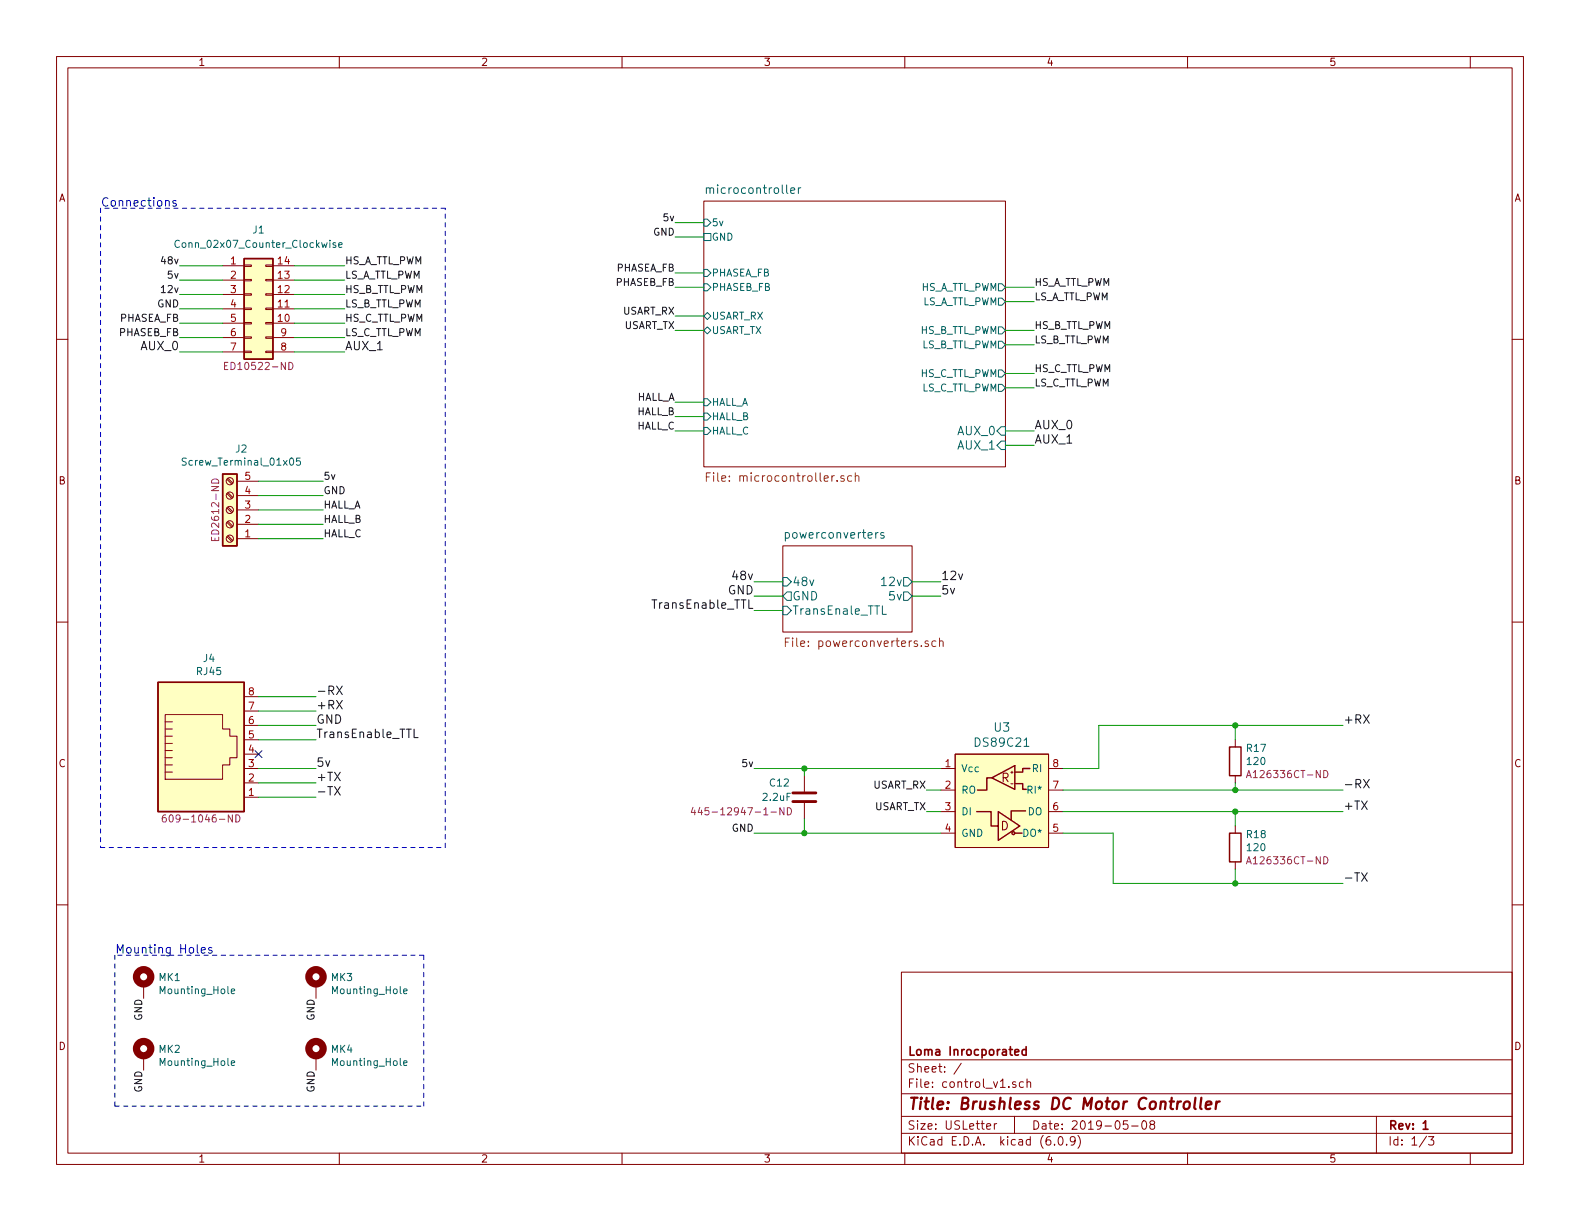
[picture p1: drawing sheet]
EESchema Schematic File Version 4
EELAYER 29 0
EELAYER END
$Descr USLetter 11000 8500
encoding utf-8
Sheet 1 3
Title "Brushless DC Motor Controller"
Date "2019-05-08"
Rev "1"
Comp "Loma Inrocporated"
Comment1 ""
Comment2 ""
Comment3 ""
Comment4 ""
$EndDescr
$Sheet
S 4900 1400 2100 1850
U 5C55A735
F0 "microcontroller" 59
F1 "microcontroller.sch" 59
F2 "GND" U L 4900 1650 49 
F3 "5v" I L 4900 1550 49 
F4 "PHASEB_FB" I L 4900 2000 49 
F5 "HS_A_TTL_PWM" O R 7000 2000 49 
F6 "HS_B_TTL_PWM" O R 7000 2300 49 
F7 "HS_C_TTL_PWM" O R 7000 2600 49 
F8 "USART_RX" B L 4900 2200 49 
F9 "PHASEA_FB" I L 4900 1900 49 
F10 "HALL_A" I L 4900 2800 49 
F11 "LS_A_TTL_PWM" O R 7000 2100 49 
F12 "LS_B_TTL_PWM" O R 7000 2400 49 
F13 "LS_C_TTL_PWM" O R 7000 2700 49 
F14 "HALL_B" I L 4900 2900 49 
F15 "HALL_C" I L 4900 3000 49 
F16 "USART_TX" B L 4900 2300 49 
F17 "AUX_1" I R 7000 3100 59 
F18 "AUX_0" I R 7000 3000 59 
$EndSheet
$Comp
L Connector_Generic:Conn_02x07_Counter_Clockwise J1
U 1 1
P 1750 2150
F 0 "J1" H 1800 2700 50  0000 C CNN
F 1 "Conn_02x07_Counter_Clockwise" H 1800 2600 50  0000 C CNN
F 2 "Connector_PinHeader_2.54mm:PinHeader_2x07_P2.54mm_Vertical" H 1750 2150 50  0001 C CNN
F 3 "~" H 1750 2150 50  0001 C CNN
F 4 "ED10522-ND" H 1800 1750 50  0000 C CNN "PN"
	1    1750 2150
	1    0    0    -1  
$EndComp
Text Label 2400 1850 0    50   ~ 0
HS_A_TTL_PWM
Wire Wire Line
	2400 1850 2050 1850
Text Label 2400 1950 0    50   ~ 0
LS_A_TTL_PWM
Wire Wire Line
	2400 1950 2050 1950
Text Label 2400 2050 0    50   ~ 0
HS_B_TTL_PWM
Wire Wire Line
	2400 2050 2050 2050
Text Label 2400 2150 0    50   ~ 0
LS_B_TTL_PWM
Wire Wire Line
	2400 2150 2050 2150
Text Label 2400 2250 0    50   ~ 0
HS_C_TTL_PWM
Wire Wire Line
	2400 2250 2050 2250
Text Label 2400 2350 0    50   ~ 0
LS_C_TTL_PWM
Wire Wire Line
	2400 2350 2050 2350
Text Label 1250 1850 2    50   ~ 0
48v
Text Label 1250 1950 2    50   ~ 0
5v
Text Label 1250 2050 2    50   ~ 0
12v
Text Label 1250 2150 2    50   ~ 0
GND
Text Label 1250 2250 2    50   ~ 0
PHASEA_FB
Text Label 1250 2350 2    50   ~ 0
PHASEB_FB
Wire Wire Line
	1250 2350 1550 2350
Wire Wire Line
	1550 2250 1250 2250
Wire Wire Line
	1250 2150 1550 2150
Wire Wire Line
	1550 2050 1250 2050
Wire Wire Line
	1250 1950 1550 1950
Wire Wire Line
	1550 1850 1250 1850
$Comp
L Connector:Screw_Terminal_01x05 J2
U 1 1
P 1600 3550
F 0 "J2" H 1520 3125 50  0000 C CNN
F 1 "Screw_Terminal_01x05" H 1520 3216 50  0000 C CNN
F 2 "TerminalBlock_Phoenix:TerminalBlock_Phoenix_MKDS-1,5-5-5.08_1x05_P5.08mm_Horizontal" H 1600 3550 50  0001 C CNN
F 3 "~" H 1600 3550 50  0001 C CNN
F 4 "ED2612-ND" V 1700 3550 50  0000 C CNN "PN"
	1    1600 3550
	-1   0    0    1   
$EndComp
Wire Wire Line
	2200 4850 1800 4850
Wire Wire Line
	2200 4950 1800 4950
Text Label 2200 5050 0    59   ~ 0
GND
Text Label 2200 5350 0    59   ~ 0
5v
Wire Wire Line
	2200 5350 1800 5350
NoConn ~ 1800 5250
Text Label 6450 5500 2    50   ~ 0
USART_RX
Text Label 6450 5650 2    50   ~ 0
USART_TX
Text Label 2250 3450 0    50   ~ 0
GND
Text Label 2250 3350 0    50   ~ 0
5v
Wire Wire Line
	2250 3350 1800 3350
Wire Wire Line
	1800 3450 2250 3450
Text Label 2250 3550 0    50   ~ 0
HALL_A
Text Label 2250 3650 0    50   ~ 0
HALL_B
Text Label 2250 3750 0    50   ~ 0
HALL_C
Wire Wire Line
	2250 3550 1800 3550
Wire Wire Line
	1800 3650 2250 3650
Wire Wire Line
	2250 3750 1800 3750
Wire Notes Line
	700  1450 700  5900
Wire Notes Line
	700  5900 3100 5900
Wire Notes Line
	3100 5900 3100 1450
Wire Notes Line
	3100 1450 700  1450
Text Notes 700  1450 0    59   ~ 0
Connections
$Comp
L Mechanical:MountingHole_Pad MK1
U 1 1
P 1000 6850
F 0 "MK1" H 1100 6896 50  0000 L CNN
F 1 "Mounting_Hole" H 1100 6805 50  0000 L CNN
F 2 "MountingHole:MountingHole_5.3mm_M5_DIN965_Pad" H 1000 6850 50  0001 C CNN
F 3 "" H 1000 6850 50  0001 C CNN
	1    1000 6850
	1    0    0    -1  
$EndComp
$Comp
L Mechanical:MountingHole_Pad MK3
U 1 1
P 2200 6850
F 0 "MK3" H 2300 6896 50  0000 L CNN
F 1 "Mounting_Hole" H 2300 6805 50  0000 L CNN
F 2 "MountingHole:MountingHole_5.3mm_M5_DIN965_Pad" H 2200 6850 50  0001 C CNN
F 3 "" H 2200 6850 50  0001 C CNN
	1    2200 6850
	1    0    0    -1  
$EndComp
$Comp
L Mechanical:MountingHole_Pad MK2
U 1 1
P 1000 7350
F 0 "MK2" H 1100 7396 50  0000 L CNN
F 1 "Mounting_Hole" H 1100 7305 50  0000 L CNN
F 2 "MountingHole:MountingHole_5.3mm_M5_DIN965_Pad" H 1000 7350 50  0001 C CNN
F 3 "" H 1000 7350 50  0001 C CNN
	1    1000 7350
	1    0    0    -1  
$EndComp
$Comp
L Mechanical:MountingHole_Pad MK4
U 1 1
P 2200 7350
F 0 "MK4" H 2300 7396 50  0000 L CNN
F 1 "Mounting_Hole" H 2300 7305 50  0000 L CNN
F 2 "MountingHole:MountingHole_5.3mm_M5_DIN965_Pad" H 2200 7350 50  0001 C CNN
F 3 "" H 2200 7350 50  0001 C CNN
	1    2200 7350
	1    0    0    -1  
$EndComp
Wire Notes Line
	800  6650 800  7700
Wire Notes Line
	800  7700 2950 7700
Wire Notes Line
	2950 7700 2950 6650
Wire Notes Line
	2950 6650 800  6650
Text Notes 800  6650 0    59   ~ 0
Mounting Holes
Text Label 4700 2800 2    50   ~ 0
HALL_A
Text Label 4700 2900 2    49   ~ 0
HALL_B
Text Label 4700 3000 2    49   ~ 0
HALL_C
Wire Wire Line
	4700 2800 4900 2800
Wire Wire Line
	4900 2900 4700 2900
Wire Wire Line
	4700 3000 4900 3000
Text Label 4700 2200 2    49   ~ 0
USART_RX
Text Label 4700 2300 2    49   ~ 0
USART_TX
Wire Wire Line
	4700 2300 4900 2300
Wire Wire Line
	4900 2200 4700 2200
Text Label 4700 2000 2    49   ~ 0
PHASEB_FB
Text Label 4700 1900 2    49   ~ 0
PHASEA_FB
Wire Wire Line
	4700 1900 4900 1900
Wire Wire Line
	4900 2000 4700 2000
Text Label 4700 1550 2    49   ~ 0
5v
Text Label 4700 1650 2    49   ~ 0
GND
Wire Wire Line
	4700 1550 4900 1550
Wire Wire Line
	4900 1650 4700 1650
Text Label 7200 2000 0    49   ~ 0
HS_A_TTL_PWM
Text Label 7200 2100 0    49   ~ 0
LS_A_TTL_PWM
Text Label 7200 2300 0    49   ~ 0
HS_B_TTL_PWM
Text Label 7200 2400 0    49   ~ 0
LS_B_TTL_PWM
Wire Wire Line
	7200 2400 7000 2400
Wire Wire Line
	7000 2300 7200 2300
Wire Wire Line
	7200 2100 7000 2100
Wire Wire Line
	7000 2000 7200 2000
Text Label 7200 2600 0    49   ~ 0
HS_C_TTL_PWM
Wire Wire Line
	7200 2600 7000 2600
Text Label 7200 2700 0    49   ~ 0
LS_C_TTL_PWM
Wire Wire Line
	7200 2700 7000 2700
$Sheet
S 5450 3800 900  600 
U 5C56238F
F0 "powerconverters" 59
F1 "powerconverters.sch" 59
F2 "48v" I L 5450 4050 59 
F3 "GND" O L 5450 4150 59 
F4 "12v" O R 6350 4050 59 
F5 "5v" O R 6350 4150 59 
F6 "TransEnale_TTL" I L 5450 4250 59 
$EndSheet
Text Label 5250 4050 2    59   ~ 0
48v
Text Label 5250 4150 2    59   ~ 0
GND
Text Label 6550 4050 0    59   ~ 0
12v
Text Label 6550 4150 0    59   ~ 0
5v
Wire Wire Line
	5250 4050 5450 4050
Wire Wire Line
	5450 4150 5250 4150
Wire Wire Line
	6350 4150 6550 4150
Wire Wire Line
	6350 4050 6550 4050
Text Label 2400 2450 0    59   ~ 0
AUX_1
Wire Wire Line
	2050 2450 2400 2450
Text Label 7200 3100 0    59   ~ 0
AUX_1
Text Label 1250 2450 2    59   ~ 0
AUX_0
Wire Wire Line
	1250 2450 1550 2450
Wire Wire Line
	7200 3100 7000 3100
Text Label 7200 3000 0    59   ~ 0
AUX_0
Wire Wire Line
	7200 3000 7000 3000
Text Label 5250 4250 2    59   ~ 0
TransEnable_TTL
Wire Wire Line
	5250 4250 5450 4250
Text Label 2200 5150 0    59   ~ 0
TransEnable_TTL
Wire Wire Line
	2200 5150 1800 5150
Wire Wire Line
	2200 5050 1800 5050
Text Label 2200 6950 3    50   ~ 0
GND
Text Label 1000 6950 3    50   ~ 0
GND
Text Label 1000 7450 3    50   ~ 0
GND
Text Label 2200 7450 3    50   ~ 0
GND
$Comp
L Interface_RS485:DS89C21 U3
U 1 1
P 6950 5450
F 0 "U3" H 6975 5836 59  0000 C CNN
F 1 "DS89C21" H 6975 5731 59  0000 C CNN
F 2 "Package_SO:SOIC-8_3.9x4.9mm_P1.27mm" H 6850 5700 59  0001 C CNN
F 3 "http://www.ti.com/lit/ds/symlink/ds89c21.pdf" H 6950 5800 59  0001 C CNN
	1    6950 5450
	1    0    0    -1  
$EndComp
Wire Wire Line
	6450 5650 6550 5650
Wire Wire Line
	6450 5500 6550 5500
Text Label 5250 5350 2    50   ~ 0
5v
Text Label 5250 5800 2    50   ~ 0
GND
Text Label 9350 5050 0    59   ~ 0
+RX
Text Label 9350 5500 0    59   ~ 0
-RX
Text Label 9350 5650 0    59   ~ 0
+TX
Text Label 9350 6150 0    59   ~ 0
-TX
Text Label 2200 4950 0    59   ~ 0
+RX
Text Label 2200 4850 0    59   ~ 0
-RX
Text Label 2200 5450 0    59   ~ 0
+TX
Text Label 2200 5550 0    59   ~ 0
-TX
$Comp
L Connector:RJ45 J4
U 1 1
P 1400 5250
F 0 "J4" H 1455 5917 50  0000 C CNN
F 1 "RJ45" H 1455 5826 50  0000 C CNN
F 2 "Connector_RJ:RJ45_Amphenol_54602-x08_Horizontal" V 1400 5275 50  0001 C CNN
F 3 "~" V 1400 5275 50  0001 C CNN
F 4 "609-1046-ND" H 1400 4800 50  0000 C CNN "PN"
	1    1400 5250
	1    0    0    -1  
$EndComp
Wire Wire Line
	1800 5450 2200 5450
Wire Wire Line
	2200 5550 1800 5550
$Comp
L Device:R R17
U 1 1
P 8600 5300
F 0 "R17" H 8670 5391 50  0000 L CNN
F 1 "120" H 8670 5300 50  0000 L CNN
F 2 "Resistor_SMD:R_0805_2012Metric_Pad1.33x1.40mm_HandSolder" V 8530 5300 50  0001 C CNN
F 3 "~" H 8600 5300 50  0001 C CNN
F 4 "A126336CT-ND" H 8670 5209 50  0000 L CNN "PN"
	1    8600 5300
	1    0    0    -1  
$EndComp
Wire Wire Line
	8600 5450 8600 5500
Connection ~ 8600 5500
Wire Wire Line
	8600 5500 9350 5500
Wire Wire Line
	9350 5050 8600 5050
Wire Wire Line
	8600 5050 8600 5150
Connection ~ 8600 5050
$Comp
L Device:R R18
U 1 1
P 8600 5900
F 0 "R18" H 8670 5991 50  0000 L CNN
F 1 "120" H 8670 5900 50  0000 L CNN
F 2 "Resistor_SMD:R_0805_2012Metric_Pad1.33x1.40mm_HandSolder" V 8530 5900 50  0001 C CNN
F 3 "~" H 8600 5900 50  0001 C CNN
F 4 "A126336CT-ND" H 8670 5809 50  0000 L CNN "PN"
	1    8600 5900
	1    0    0    -1  
$EndComp
Wire Wire Line
	9350 6150 8600 6150
Wire Wire Line
	8600 6150 8600 6050
Connection ~ 8600 6150
$Comp
L Device:C C12
U 1 1
P 5600 5550
F 0 "C12" H 5350 5650 50  0000 L CNN
F 1 "2.2uF" H 5300 5550 50  0000 L CNN
F 2 "Capacitor_SMD:C_1206_3216Metric_Pad1.42x1.75mm_HandSolder" H 5638 5400 50  0001 C CNN
F 3 "~" H 5600 5550 50  0001 C CNN
F 4 "445-12947-1-ND" H 4800 5450 50  0000 L CNN "PN"
	1    5600 5550
	1    0    0    -1  
$EndComp
Wire Wire Line
	5250 5350 5600 5350
Wire Wire Line
	5250 5800 5600 5800
Wire Wire Line
	5600 5700 5600 5800
Connection ~ 5600 5800
Wire Wire Line
	5600 5800 6550 5800
Wire Wire Line
	5600 5400 5600 5350
Connection ~ 5600 5350
Wire Wire Line
	5600 5350 6550 5350
Wire Wire Line
	7400 5350 7650 5350
Wire Wire Line
	7650 5050 8600 5050
Wire Wire Line
	7400 5650 8600 5650
Connection ~ 8600 5650
Wire Wire Line
	8600 5650 8600 5750
Wire Wire Line
	9350 5650 8600 5650
Wire Wire Line
	7750 6150 7750 5800
Wire Wire Line
	7750 5800 7400 5800
Wire Wire Line
	7750 6150 8600 6150
Wire Wire Line
	7400 5500 8600 5500
Wire Wire Line
	7650 5350 7650 5050
$EndSCHEMATC
